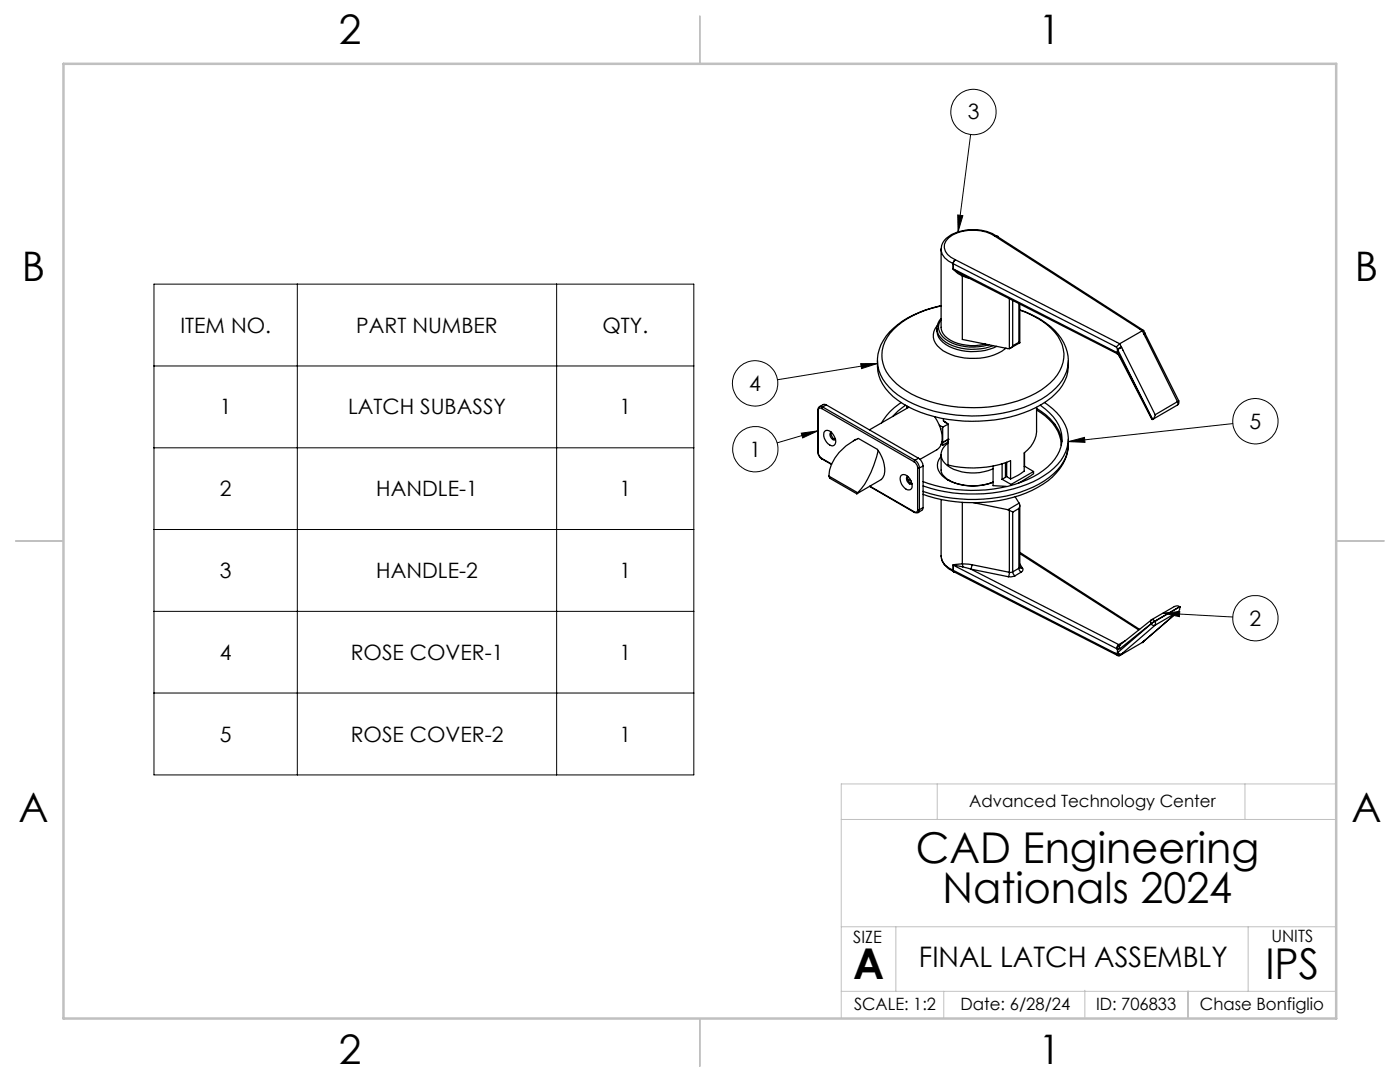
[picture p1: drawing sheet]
<svg xmlns="http://www.w3.org/2000/svg" width="279mm" height="216mm" viewBox="0 0 279 216" stroke-linecap="round" stroke-linejoin="round" font-family="sans-serif">
<g fill="none" stroke="#000" stroke-width=".25">
<path d="M187.8 49.7v15.6a3.3 3.3 0 0 0 2.6 2.9 10 10 0 0 0 6.3 .5M187.8 49.7a2.7 2.7 0 0 0 1.5 2.4l.9 .5M187.9 49.7h-.1M190.2 53.7l.1 .1a3.5 3.5 0 0 0 1.8 1.3M190.2 53.7h.1M190.2 52.6v1.1M190.2 52.6h.1M190.3 52.6l32.5 16.7M190.3 53.7l32.5 16.6M190.3 53.7l1.6 1M190.6 51.8l32.9 16.8M190.6 51.8l-.3 .4v.4"/>
<path d="M190.6 51.8l-.3 .4-.1 .4M191.8 54.7l31.2 15.9M192.1 55.1v12.6l9.3 1.9M192.1 55.1l1.4 .4M192.1 54.9v.2M198.6 47.2h.4a9.1 9.1 0 0 0-10.2 .4 3 3 0 0 0-1 2.1M198.6 47.2a8.5 8.5 0 0 0-9.3 .2 2.29 2.29 0 0 0 .5 3.9l.8 .5M198.6 47.2l29.4 18.8M198.6 47.2h.4M199 47.2h.1M199 47.2l29.2 18.7M201.4 59.6v10"/>
<path d="M202.1 59.9v9.1M175.1 72a8.4 8.4 0 0 0 4 7.8 26.9 26.9 0 0 0 18 4.1 22.6 22.6 0 0 0 13.6-5.4 7.8 7.8 0 0 0 2.5-6.5M187 65.1a2.98 2.98 0 0 0 .6 4.4 11.7 11.7 0 0 0 13 .1l.2-.1M187 66a4.2 4.2 0 0 0 3.2 3.5 11.6 11.6 0 0 0 8.7-.4M187 65.5v.5M187.8 63.6a2.76 2.76 0 0 0 .4 4.2 10.7 10.7 0 0 0 10 1.2M187.8 63.8a2.63 2.63 0 0 0 .9 3.9 10.4 10.4 0 0 0 8.7 1.1M202.1 69l-.2 .3-.5 .3M203.3 68.3l.2 .1M203.3 68.3l-1.2 .7M203.3 60.6v7.7M203.5 61.8a16.2 16.2 0 0 1 8.3 5.8 7.6 7.6 0 0 1-1.9 10.6 23.9 23.9 0 0 1-14.4 4.8 26.6 26.6 0 0 1-16.4-4.2 8.6 8.6 0 0 1-4-6.8"/>
<path d="M203.5 61.9a14.1 14.1 0 0 1 8.1 6 6.9 6.9 0 0 1-2 8.5 22 22 0 0 1-13.7 4.9 25.3 25.3 0 0 1-16.1-4 7.9 7.9 0 0 1-3.8-6.5 8.3 8.3 0 0 1 4-6.5 22 22 0 0 1 7.8-3.3 19.2 19.2 0 0 0-11 6.1 8.3 8.3 0 0 0-1.7 4.9M203.5 60.7v7.7M203.5 68.4l-1.9 1.1M222.8 69.3l.2 .3M222.8 70.3l.2 .3M222.8 70.3l.2 .1M223 70.6l.1 .1M223 69.7l7 14M223 69.7v.7M223 70.4l.5 .6M223 69.6v.8M223 69.6v.1"/>
<path d="M223 70.4h.1M223 70.4l.1 .3M223.1 70.7l.3 .5M223.1 70.7h.1M223.4 71.1l6.4 12.5 .2 .1M223.4 68.6l-.6 .7M223.4 68.6l.4 .6M223.5 68.6h-.1M223.5 71l6.5 12.7M223.5 71l-.1 .1M223.8 69.2l-.8 .4M223.8 69.2v.1"/>
<path d="M223.8 69.3l-.8 .4M223.8 69.3l6.7 13.5M228 66l.2-.1 .3 .7M228 66l-4.5 2.6M228 66h.1M228 66l.2 .6M228.2 66.6l.1 .1M228.3 66.7l6.7 13.5M228.5 66.5l-.3 .1M228.5 66.6l-.2 .1M228.5 66.6l6.7 13.4M235.2 80a.68 .68 0 0 1-.2 .8"/>
<path d="M235.2 80l-.2 .2M163.2 90.1v.2a1.74 1.74 0 0 0 .8 1.3M163.2 81.8l.1 .2M163.2 90.1l.1 .1M163.2 81.8v8.3M163.3 90.2a1.6 1.6 0 0 0 .7 1.3M163.3 82v8.2M163.5 81.2l-.2 .3-.1 .3M164 81.5a.43 .43 0 0 0-.5 0 .43 .43 0 0 0-.2 .5M164 91.5v.1M164 81.5l18.4 10.6M164 91.5l2 1.1"/>
<path d="M164 91.6l1.9 1.1M164.2 81.2l-.2 .3M164.2 81.2l18.4 10.6M164.6 86a1.23 1.23 0 0 1 1.7 .8 1.53 1.53 0 0 1 .1 2.1 1.49 1.49 0 0 1-1.7-1.1 1.65 1.65 0 0 1-.1-1.8zM164.9 80.8l-.5-.1-.9 .4 .7 .1M164.9 80.8l-.7 .4M164.9 80.8l18.4 10.6M165.4 95l.2 .4 5.4 3.1M165.4 95l5.8 3.3M165.9 86.2a.95 .95 0 0 0-.1 1.1 .95 .95 0 0 0 1 .4 1.31 1.31 0 0 1-.9-1.4M170.8 87.7l-.5 .2M171.1 87.5h.2l3.8 2.2a5.8 5.8 0 0 1 1.1 5.6l-.3 .4-4.9 2.8"/>
<path d="M171.2 87.6a9.3 9.3 0 0 0-5.8 7.4M171.2 98.3l-.2 .2M173.5 97l9 5.2M173.6 97l8.8 5.1M175.3 89.9a18.4 18.4 0 0 1-4.1 8.4M179.8 80.3a11.5 11.5 0 0 0-3.9 4.1M179.8 94.9a1.27 1.27 0 0 1 1.8 .7l.2 .4a1.5 1.5 0 0 1-.1 1.7 1.51 1.51 0 0 1-1.7-1l-.2-.5a1.36 1.36 0 0 1 0-1.3zM180.7 80.9l-1.5 1.1-1 1.1M180.9 81.1l.4 .2M180.9 81.1v.4M181 81l-.1 .1M181.2 95a.94 .94 0 0 0-.1 1.1 .94 .94 0 0 0 .9 .5 1.24 1.24 0 0 1-.8-1.5"/>
<path d="M181.2 95.6l.6 .4M181.4 81.2l-7.9 4.6M182.4 92.1a1.6 1.6 0 0 1 .7 1.3M182.6 91.8l-.2 .3M182.6 91.8a1.91 1.91 0 0 1 .9 1.6M183.1 93.4h.4M183.1 93.4v8.3M183.3 91.4a2.08 2.08 0 0 1 .9 1.6M183.3 91.4l-.7 .4M183.5 93.4v8.3M184.2 93l-.7 .4M184.2 93v8.3"/>
<path d="M186.5 83.1a6.9 6.9 0 0 1 1.4 5.5l-.3 .5-.6 .6-3.4 2M187.5 84.8l.6 .4M187.7 85.5v.1M187.8 90.7v3.1a3.3 3.3 0 0 0 2.5 2.4 11 11 0 0 0 7.9 0M187.8 99.7v11.3a2.8 2.8 0 0 0 1.5 2.3l.9 .5M187.8 91.1a2.75 2.75 0 0 0 .7 4.3 10.9 10.9 0 0 0 9.7 .8M187.8 88.7l.3 .1M188 88.2l.1 .1M188.1 85.2v3.6M188.3 83.5v.5l.7 .5M188.7 84.2h-.1l.6 .4M189 84.5h.1"/>
<path d="M189.2 88.2v4.6a20.8 20.8 0 0 0 12.5-.9v3.7M189.2 88.4a2.58 2.58 0 0 0-.1 4.5 9.7 9.7 0 0 0 9.1 .6M189.2 87.7h.1M189.2 84.6v3.6l-1.1 .6M189.2 87.7l-1.1 .6M189.2 84.6l-1.1 .6M198.2 93v3.9l2.6 .1M200 92.5v3.1M200 95.6l1.8 1.1M200.7 92.3v2.9l-.7 .4M200.7 95l.2 .1M200.9 95.1l.8 .5"/>
<path d="M200.9 92.3v2.8M201.8 96.7v.2M202.6 99.1l.8 1.3M204.5 93l-.1 .1M204.5 93l1.8 1.1M204.5 90.3v2.7M206.3 94.1v.4l-3 1.9M206.3 94.1l-4.5 2.6M206.9 81.5a9 9 0 0 1 5 6.6M206.9 81.3v4.7a5.6 5.6 0 0 1-2.5 4.4v3.6l-1.3 .9-1.4 .7M206.9 81.8a8.7 8.7 0 0 1 4.9 7.1M207.6 80.9a9 9 0 0 1 4.3 6.5 8.1 8.1 0 0 1-3.7 6.5 24.8 24.8 0 0 1-15.9 3.9 26.9 26.9 0 0 1-8.1-1.7"/>
<path d="M208.5 80.3a9.4 9.4 0 0 1 4.7 7.2 8.8 8.8 0 0 1-4.8 7.4 27.8 27.8 0 0 1-16.8 3.6 28.5 28.5 0 0 1-7.4-1.5M213.2 88.6a9.6 9.6 0 0 1-5.1 8 28 28 0 0 1-20.2 3.1l-3.7-1.1M213.2 87.6a8.3 8.3 0 0 1-3.8 7.6 26 26 0 0 1-16.2 4.5l-1.6-.1a28.5 28.5 0 0 1-7.4-1.6M230 83.7h.1M230.5 82.8l-.3 .7-.2 .2M235 80.2l-4.5 2.6M235 80.2l.1 .2-.1 .4M235 80.8l-5 2.9M182.4 102.1l.1 .1M182.5 102.2l.7 .1M183.1 101.7a.42 .42 0 0 1-.2 .5 .42 .42 0 0 1-.5-.1M183.1 101.7h.4"/>
<path d="M183.5 101.7l-.3 .6M184.2 101.3l-.2 .5-.8 .5M184.2 101.3l-.7 .4M187.9 111.4a3.6 3.6 0 0 0 2.5 2.7M190.2 112.7l.1 .1M190.2 113.8l.2 .3M190.2 112.7v1.1M190.2 113.8h.1M190.3 112.8l1.8 .3M190.3 113.8l32.5 16.7M190.3 113.8l.1 .3M190.3 112.8l32.5 16.6"/>
<path d="M190.4 114.1h.1M190.4 114.1l32.7 16.7M192.1 112.5l-1.9 .2M192.1 112.5l1.9 .2M192.1 112.5v.6M192.1 100.2v12.3M192.1 113.1l1.6 .5M193.7 113.6l29.6 15M193.7 113.6l7.5 1.5M194 112.7l-.3 .9M194 112.7l7.4 1.5M194.2 100.3l7 1.4"/>
<path d="M201.2 101.7l.2 .1M201.4 101.8l.7 .4M201.4 114.2l-.2 .9M201.4 101.8v12.4M202.1 114.1l-.7 .1M202.1 114.1l.1 .3 .4 .5M202.1 102.2v11.9M202.6 114.9l-.8 .2h-.6M203.3 113.4l.1 .3 .4 .5M203.3 101.5l-1.2 .7M203.3 113.4l-1.2 .7M203.3 101.5v11.9"/>
<path d="M203.4 100.4l.1 .6-.2 .5M203.4 100.4l-2.2 1.3M203.5 113.1l.2 .2 .4 .1M203.5 110.5l23.8 15.2M203.5 113.1l-.2 .3M203.5 100.9v12.2M203.5 110.2l23.9 15.4M203.5 112.5l.6 .9M203.8 114.2l-1.2 .7M204.1 113.4a.54 .54 0 0 1-.3 .8M222.8 130.5l.3 .3h.3M222.8 129.4l.2 .1"/>
<path d="M223 130.2l.4 .3h.4M223 129.5v.7M223 129.5v.8M223 129.5h.1M223 130.3l.4 .3h.4M223 130.3l-.2 .2M223 130.2v.1M223.3 128.6l-.3 .4-.2 .4M223.3 128.6v.1M223.3 128.7l-.2 .3-.1 .5M223.3 128.7h.1M223.4 128.7l-.3 .2-.1 .6"/>
<path d="M223.4 128.7h.2M223.4 130.8h.1M223.5 129.4l-.5 .1M223.6 128.7l-.2 .2 .1 .5M223.8 130.6l-.4 .2M223.8 130.5v.1M224.6 127.8l-1.3 .8M228 128.2h.1M228 128.2l-4.5 2.6M228.3 127.9l-.3 .3M228.4 127.8l-.1 .1M229.7 124.5a.65 .65 0 0 0 .8 .2"/>
<path d="M229.7 124.5l-6.7 5.7M229.7 124.5l-6.2 4.9M229.7 124.5h.1M229.8 123.7l-.2 .2 .1 .6M229.8 123.7l-6.2 5M229.8 123.6v.1M229.8 123.6h.3l.4 .4M230.5 124l-.8 .5M230.5 124l.1 .3-.1 .4M230.5 124h.1M230.5 124.7l-6.7 5.8M235 122.1l-4.5 2.6"/>
<path d="M235 122.1l-6.7 5.8M235.1 122.1l-7.1 6.1M235.4 121.1h.1M235.4 121.1v.6l-.4 .4M235.4 121.1l-4.9 2.9M235.4 121.1a.69 .69 0 0 0-1-.1l-4.6 2.6"/>
</g>
<g fill="none" stroke="#000" stroke-width=".2">
<path d="M193.7 26.8l-2.5 19.4M30.7 56.7h107.8v97.9h-107.8zM59.3 56.7v97.9M111.1 56.7v97.9M191.1 42.9l1.1 .1-1 3.2zM30.7 73h107.8M171.8 72.6l3.3-.1-3.2 1.1zM175.1 72.5l-19.9 3.3M30.7 89.4h107.8M159.9 86.4l3.3-.4-3 1.4zM163.2 86l-8.1 2.4M213.2 88.1l3.2-.8 .1 1z"/>
<path d="M246 84.5l-32.8 3.6M30.7 105.7h107.8M30.7 122h107.8M30.7 138.3h107.8M232.1 122.3l13.9 .8M232.1 122.3l3.3-.3v1z"/>
<circle cx="194.3" cy="22.4" r="4.5"/>
<circle cx="150.7" cy="76.5" r="4.5"/>
<circle cx="150.7" cy="89.6" r="4.5"/>
<circle cx="250.5" cy="84.1" r="4.5"/>
<circle cx="250.5" cy="123.4" r="4.5"/>
</g>
<path d="M187 156.4v7.1M248.5 156.4v7.1M266.7 156.4h-98.8v46.8M167.9 163.5h98.8M167.9 197.8h98.8M167.9 184.9h98.8M178.8 184.9v12.9M188.3 197.8v5.4M216.5 197.6v5.4M237 197.8v5.4M237.1 197.7v5.5M249.1 184.9v12.9" fill="none" stroke="#c0c0c0" stroke-width=".2"/>
<path d="M139.7 3.2v9.5M3.1 107.9h9.6M266.7 107.9h9.5M139.7 203.2v9.6" fill="none" stroke="#c0c0c0" stroke-width=".25"/>
<path d="M12.7 12.7h254v190.5h-254z" fill="none" stroke="#c0c0c0" stroke-width=".5"/>
<path d="M191.1 42.9l1.1 .1-1 3.2zM213.2 88.1l3.2-.8 .1 1zM232.1 122.3l3.3-.3v1zM159.9 86.4l3.3-.4-3 1.4zM171.8 72.6l3.3-.1-3.2 1.1z" fill="#000"/>
<g font-size="8.5">
<text x="182.7" y="172.1">CAD Engineering</text>
<text x="188.1" y="180.2">Nationals 2024</text>
<text x="170.3" y="195.4">A</text>
<text x="252.5" y="195.4">IPS</text>
</g>
<g font-size="8.1">
<text x="67.6" y="8.9">2</text>
<text x="207.3" y="8.9">1</text>
<text x="4.4" y="56.2">B</text>
<text x="270.4" y="56.2">B</text>
<text x="3.7" y="164.1">A</text>
<text x="269.7" y="164.1">A</text>
<text x="67.6" y="212.4">2</text>
<text x="207.3" y="212.4">1</text>
</g>
<text font-size="5.6" x="183.4" y="193">FINAL LATCH ASSEMBLY</text>
<g font-size="4.2">
<text x="193.1" y="23.8">3</text>
<text x="36" y="66.4">ITEM NO.</text>
<text x="71.1" y="66.4">PART NUMBER</text>
<text x="120.2" y="66.4">QTY.</text>
<text x="149.5" y="78">4</text>
<text x="43.9" y="82.7">1</text>
<text x="69.5" y="82.7">LATCH SUBASSY</text>
<text x="123.6" y="82.7">1</text>
<text x="249.4" y="85.5">5</text>
<text x="149.6" y="91.1">1</text>
<text x="43.9" y="99">2</text>
<text x="75.1" y="99">HANDLE-1</text>
<text x="123.6" y="99">1</text>
<text x="43.9" y="115.3">3</text>
<text x="75.1" y="115.3">HANDLE-2</text>
<text x="123.6" y="115.3">1</text>
<text x="249.4" y="124.8">2</text>
<text x="43.9" y="131.7">4</text>
<text x="70" y="131.7">ROSE COVER-1</text>
<text x="123.6" y="131.7">1</text>
<text x="43.9" y="148">5</text>
<text x="70" y="148">ROSE COVER-2</text>
<text x="123.6" y="148">1</text>
</g>
<g font-size="3.4">
<text x="193.4" y="161">Advanced Technology Center</text>
<text x="170.3" y="188.1">SIZE</text>
<text x="253.7" y="188">UNITS</text>
<text x="170.4" y="201.5">SCALE: 1:2</text>
<text x="191.7" y="201.5">Date: 6/28/24</text>
<text x="218.7" y="201.5">ID: 706833</text>
<text x="239.5" y="201.5">Chase Bonfiglio</text>
</g>
</svg>
